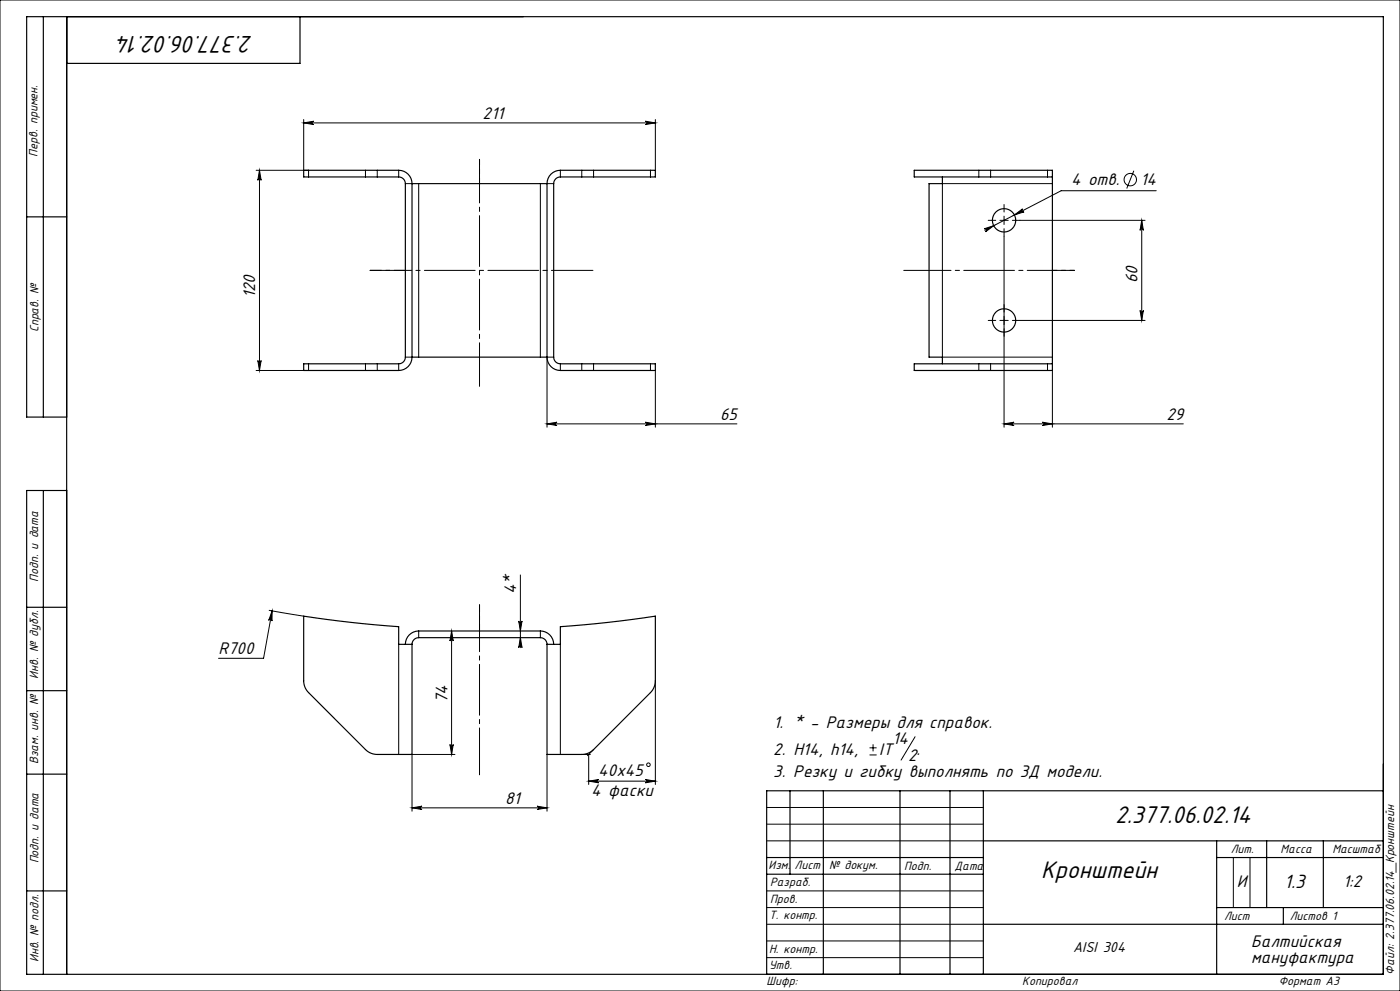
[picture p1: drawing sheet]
<svg xmlns="http://www.w3.org/2000/svg" width="420mm" height="297mm" viewBox="0 0 420 297" stroke-linecap="round" stroke-linejoin="round" font-family="sans-serif">
<g fill="none" stroke="#000" stroke-width=".3">
<path d="M0 0h420v297h-420zM91.1 36.8l3-.5a.5 .5 0 0 0-.5 .5 .5 .5 0 0 0 .5 .5zM91.1 35.8v15.2M91.1 36.8h105.5M193.6 36.3l3 .5-3 .5a.5 .5 0 0 0 .5-.5 .5 .5 0 0 0-.5-.5zM196.6 35.8v15.2M76.8 51h15.8v2M77.8 51v60M77.8 51l.5 3a.5 .5 0 0 0-.5-.4 .5 .5 0 0 0-.5 .4zM109.6 51v2M113.2 51v2M119.6 51v2"/>
<path d="M121.6 55h2M125.6 55v52M162.1 55v52M164.1 55h2M168.1 51v2M174.5 51v2M178.1 51v2M195.1 51v2M293.6 51v2M297.2 51v2M314.3 51v2M315.7 55h-33v52h33"/>
<path d="M340.1 51.2l-2.1 5.3M346.9 57.2h-28.6l-22.9 11.8M295.2 68.6l2.9-1-2.4 1.9a.5 .5 0 0 0 .2-.7 .5 .5 0 0 0-.7-.2zM300 66h2.5M301.2 64.8v2.5M301.2 70.8v57.2M304.3 64.4l2.5-1.8a.5 .5 0 0 0-.2 .7 .5 .5 0 0 0 .6 .2zM306 66h37.5M342.5 66l.5 3a.5 .5 0 0 0-.5-.4 .5 .5 0 0 0-.5 .4zM342.5 66v30M300 96h2.5M306 96h37.5"/>
<path d="M342 93a.5 .5 0 0 0 .5 .5 .5 .5 0 0 0 .5-.5l-.5 3zM77.3 108a.5 .5 0 0 0 .5 .5 .5 .5 0 0 0 .5-.5l-.5 3zM92.6 109v2h-15.8M109.6 109v2M113.2 109v2M119.6 109v2M121.6 107h2M166.1 107h-2v21M168.1 109v2M174.5 109v2M178.1 109v2M195.1 109v2"/>
<path d="M196.6 111v17M293.6 109v2M297.2 109v2M314.3 109v2M315.7 111v17M164.1 127l3-.5a.5 .5 0 0 0-.5 .5 .5 .5 0 0 0 .5 .5zM164.1 127h57M193.6 126.5l3 .5-3 .5a.5 .5 0 0 0 .5-.5 .5 .5 0 0 0-.5-.5zM301.2 127l3-.5a.5 .5 0 0 0-.5 .5 .5 .5 0 0 0 .5 .5zM301.2 127h53.8M312.7 126.5l3 .5-3 .5a.5 .5 0 0 0 .5-.5 .5 .5 0 0 0-.5-.5zM156.1 172.3v21.8"/>
<path d="M80.7 182.9l10.4 1.8M81.6 183.1l-2.5 14.2h-13.5M81.6 183.1v3a.5 .5 0 0 0-.4-.5 .5 .5 0 0 0-.6 .3zM119.6 193.1v33M125.6 189.1v2M135.5 189.1l.5 3a.5 .5 0 0 0-.5-.5 .5 .5 0 0 0-.5 .5zM135.5 189.1v37M155.6 186.1a.5 .5 0 0 0 .5 .5 .5 .5 0 0 0 .5-.5l-.5 3zM156.1 191.1l.5 3a.5 .5 0 0 0-.5-.5 .5 .5 0 0 0-.5 .5zM162.1 189.1v2M168.1 193.1v33M196.6 204v31.1"/>
<path d="M135 223.1a.5 .5 0 0 0 .5 .5 .5 .5 0 0 0 .5-.5l-.5 3zM136.5 226.1h-12.9v17M164.1 226.1v17M174.5 226.1h2.6M176.6 234.1l3-.5a.5 .5 0 0 0-.5 .5 .5 .5 0 0 0 .5 .5zM176.6 226.1v9M176.6 234.1h20M178.1 224.6l-1.8 1.9M193.6 233.6l3 .5-3 .5a.5 .5 0 0 0 .5-.5 .5 .5 0 0 0-.5-.5zM260.9 226.3h2.1M260.9 224.1h2.1M261.9 223.1v2.1"/>
<path d="M274.5 220.8l-4.2 7M123.6 242.1l3-.5a.5 .5 0 0 0-.5 .5 .5 .5 0 0 0 .5 .5zM123.6 242.1h40.5M161.1 241.6l3 .5-3 .5a.5 .5 0 0 0 .5-.5 .5 .5 0 0 0-.5-.5zM230 242h65M230 247h65M230 252h65M370 257v15M375 257v15M230 277h65M230 272h65M230 267h65"/>
<path d="M230 287h65M230 282h65"/>
<circle cx="339.1" cy="53.8" r="1.86"/>
<circle cx="194.5" cy="229.2" r=".53"/>
</g>
<path d="M298.7 66h-2.2M301.2 63.5v-2.2M301.2 68.5v2.3M303.7 66h2.3M298.7 96h-2.2M301.2 93.5v-2.2M301.2 98.5v2.3M303.7 96h2.3" fill="none" stroke="#000" stroke-width=".3" stroke-dasharray="15.2 1.3 1.3 1.3"/>
<path d="M315.7 81h6.7" fill="none" stroke="#000" stroke-width=".3" stroke-dasharray="15.2 1.3 1.3 1.3" stroke-dashoffset="13.8"/>
<path d="M322.4 81h-51.3" fill="none" stroke="#000" stroke-width=".3" stroke-dasharray="15.2 1.3 1.3 1.3" stroke-dashoffset="1"/>
<path d="M143.9 189.1v-7.8" fill="none" stroke="#000" stroke-width=".3" stroke-dasharray="15.2 1.3 1.3 1.3" stroke-dashoffset="13.2"/>
<path d="M143.9 181.3v50.9" fill="none" stroke="#000" stroke-width=".3" stroke-dasharray="15.2 1.3 1.3 1.3" stroke-dashoffset="1.2"/>
<path d="M143.9 55v-7.2" fill="none" stroke="#000" stroke-width=".3" stroke-dasharray="15.2 1.3 1.3 1.3" stroke-dashoffset="13.5"/>
<path d="M143.9 47.8v68" fill="none" stroke="#000" stroke-width=".3" stroke-dasharray="15.2 1.3 1.3 1.3" stroke-dashoffset="2.2"/>
<path d="M121.6 81h-10.6" fill="none" stroke="#000" stroke-width=".3" stroke-dasharray="15.2 1.3 1.3 1.3" stroke-dashoffset="11.9"/>
<path d="M111 81h66.9" fill="none" stroke="#000" stroke-width=".3" stroke-dasharray="15.2 1.3 1.3 1.3" stroke-dashoffset="2.8"/>
<g fill="none" stroke="#000" stroke-width=".35">
<path d="M13 5v120M20 5v287M90 5v14h-70M123.6 55a4 4 0 0 0-4-4h-28.5v2h28.5a2 2 0 0 1 2 2v52a2 2 0 0 1-2 2h-28.5v2h28.5a4 4 0 0 0 4-4M123.6 55h40.5M123.6 55v52M164.1 55a4 4 0 0 1 4-4h28.5v2h-28.5a2 2 0 0 0-2 2v52a2 2 0 0 0 2 2h28.5v2h-28.5a4 4 0 0 1-4-4M164.1 55v52M274.3 51h41.4v2h-41.4zM282.7 53v2h-4v52h4v2M315.7 53v56M8 65h12"/>
<path d="M123.6 107h40.5M274.3 109h41.4v2h-41.4zM20 125h-12v-120h407v287h-407v-145h12M13 147v145M8 182h12M91.1 184.7a349.9 349.9 0 0 0 28.5 3.1v5.3h4v33h-10.4a5 5 0 0 1-3.6-1.5l-17-17a5 5 0 0 1-1.5-3.6zM121.6 193.1a4 4 0 0 1 4-4h36.5a4 4 0 0 1 4 4M123.6 193.1a2 2 0 0 1 2-2h36.5a2 2 0 0 1 2 2M168.1 187.8a349.9 349.9 0 0 0 28.5-3.1v19.3a5 5 0 0 1-1.5 3.6l-17 17a5 5 0 0 1-3.6 1.5h-10.4v-33h4zM8 207h12M8 232h12M237 237v25"/>
<path d="M247 237v55M270 237v55M285 237v55M295 237v55M415 237h-185v55M230 257h65M295 252h120M365 252v40M365 257h50M380 252v20M397 252v20M8 267h12"/>
<path d="M230 262h65M295 277h120M365 272h50M385 272v5"/>
<circle cx="301.2" cy="66" r="3.5"/>
<circle cx="301.2" cy="96" r="3.5"/>
</g>
<g fill="#000">
<path d="M91.1 36.8l3-.5a.5 .5 0 0 0-.5 .5 .5 .5 0 0 0 .5 .5zM193.6 36.3l3 .5-3 .5a.5 .5 0 0 0 .5-.5 .5 .5 0 0 0-.5-.5z"/>
<path d="M77.8 51l.5 3a.5 .5 0 0 0-.5-.4 .5 .5 0 0 0-.5 .4zM77.3 108a.5 .5 0 0 0 .5 .5 .5 .5 0 0 0 .5-.5l-.5 3zM155.6 186.1a.5 .5 0 0 0 .5 .5 .5 .5 0 0 0 .5-.5l-.5 3zM156.1 191.1l.5 3a.5 .5 0 0 0-.5-.5 .5 .5 0 0 0-.5 .5zM342.5 66l.5 3a.5 .5 0 0 0-.5-.4 .5 .5 0 0 0-.5 .4zM342 93a.5 .5 0 0 0 .5 .5 .5 .5 0 0 0 .5-.5l-.5 3z"/>
<path d="M164.1 127l3-.5a.5 .5 0 0 0-.5 .5 .5 .5 0 0 0 .5 .5zM193.6 126.5l3 .5-3 .5a.5 .5 0 0 0 .5-.5 .5 .5 0 0 0-.5-.5z"/>
<path d="M81.6 183.1l-1 2.8a.5 .5 0 0 1 .6-.3 .5 .5 0 0 1 .4 .5zM295.2 68.6a.5 .5 0 0 1 .7 .2 .5 .5 0 0 1-.2 .7l2.4-1.9zM304.3 64.4l2.9-.9a.5 .5 0 0 1-.6-.2 .5 .5 0 0 1 .2-.7zM301.2 127l3-.5a.5 .5 0 0 0-.5 .5 .5 .5 0 0 0 .5 .5zM312.7 126.5l3 .5-3 .5a.5 .5 0 0 0 .5-.5 .5 .5 0 0 0-.5-.5z"/>
<path d="M135 223.1a.5 .5 0 0 0 .5 .5 .5 .5 0 0 0 .5-.5l-.5 3zM135.5 189.1l.5 3a.5 .5 0 0 0-.5-.5 .5 .5 0 0 0-.5 .5z"/>
<path d="M176.6 234.1l3-.5a.5 .5 0 0 0-.5 .5 .5 .5 0 0 0 .5 .5zM193.6 233.6l3 .5-3 .5a.5 .5 0 0 0 .5-.5 .5 .5 0 0 0-.5-.5z"/>
<path d="M123.6 242.1l3-.5a.5 .5 0 0 0-.5 .5 .5 .5 0 0 0 .5 .5zM161.1 241.6l3 .5-3 .5a.5 .5 0 0 0 .5-.5 .5 .5 0 0 0-.5-.5z"/>
</g>
<g font-size="8">
<text x="75.9" y="10.7" transform="rotate(-180 75.9 10.7)">2.377.06.02.14</text>
<text x="334.5" y="246.6">2.377.06.02.14</text>
<text x="312.3" y="263.1">Кронштейн</text>
</g>
<text font-size="6.4" x="385.3" y="266">1.3</text>
<g font-size="5.6">
<text x="144.8" y="35.6">211</text>
<text x="321.3" y="55.6">4 отв.</text>
<text x="342.2" y="55.6">14</text>
<text x="76.6" y="89.4" transform="rotate(-90 76.6 89.4)">120</text>
<text x="341.3" y="84.9" transform="rotate(-90 341.3 84.9)">60</text>
<text x="216" y="125.8">65</text>
<text x="349.9" y="125.8">29</text>
<text x="154.9" y="178.1" transform="rotate(-90 154.9 178.1)">4*</text>
<text x="65.6" y="196">R700</text>
<text x="134.2" y="210.8" transform="rotate(-90 134.2 210.8)">74</text>
<text x="232" y="218.1">1. * - Размеры для справок.</text>
<text x="232" y="226.2">2. Н14, h14,</text>
<text x="263.7" y="226.2">IT</text>
<text x="267.7" y="223">14</text>
<text x="272.4" y="227.9">2</text>
<text x="275" y="226.2">.</text>
<text x="179.5" y="232.5">40x45</text>
<text x="232" y="232.8">3. Резку и гибку выполнять по 3Д модели.</text>
<text x="177.4" y="238.5">4 фаски</text>
<text x="151.5" y="240.9">81</text>
<text x="371.1" y="265.7">И</text>
<text x="403" y="265.8">1:2</text>
<text x="375.4" y="283.8">Балтийская</text>
<text x="375.4" y="288.7">мануфактура</text>
</g>
<text font-size="4.8" x="321.9" y="285.4">AISI 304</text>
<g font-size="4">
<text x="11.3" y="46.9" transform="rotate(-90 11.3 46.9)">Перв. примен.</text>
<text x="11.5" y="99.6" transform="rotate(-90 11.5 99.6)">Справ. №</text>
<text x="11.4" y="174.4" transform="rotate(-90 11.4 174.4)">Подп. и дата</text>
<text x="11.5" y="203.4" transform="rotate(-90 11.5 203.4)">Инв. № дубл.</text>
<text x="11.5" y="229" transform="rotate(-90 11.5 229)">Взам. инв. №</text>
<text x="369.2" y="255.6">Лит.</text>
<text x="384.2" y="255.6">Масса</text>
<text x="399.7" y="255.6">Масштаб</text>
<text x="11.5" y="258.8" transform="rotate(-90 11.5 258.8)">Подп. и дата</text>
<text x="230.6" y="260.5">Изм.</text>
<text x="238.4" y="260.5">Лист</text>
<text x="248.7" y="260.5">№ докум.</text>
<text x="271.3" y="260.6">Подп.</text>
<text x="286.4" y="260.6">Дата</text>
<text x="231" y="265.6">Разраб.</text>
<text x="230.7" y="275.4">Т. контр.</text>
<text x="231" y="270.8">Пров.</text>
<text x="367.2" y="275.6">Лист</text>
<text x="386.9" y="275.6">Листов 1</text>
<text x="230.7" y="285.6">Н. контр.</text>
<text x="11.5" y="288.4" transform="rotate(-90 11.5 288.4)">Инв. № подл.</text>
<text x="230.7" y="290.4">Утв.</text>
<text x="418.3" y="292.1" transform="rotate(-90 418.3 292.1)">Файл: 2.377.06.02.14_Кронштейн</text>
<text x="230" y="295.3">Шифр:</text>
<text x="306.7" y="295.3">Копировал</text>
<text x="383.6" y="295.1">Формат A3</text>
</g>
</svg>
